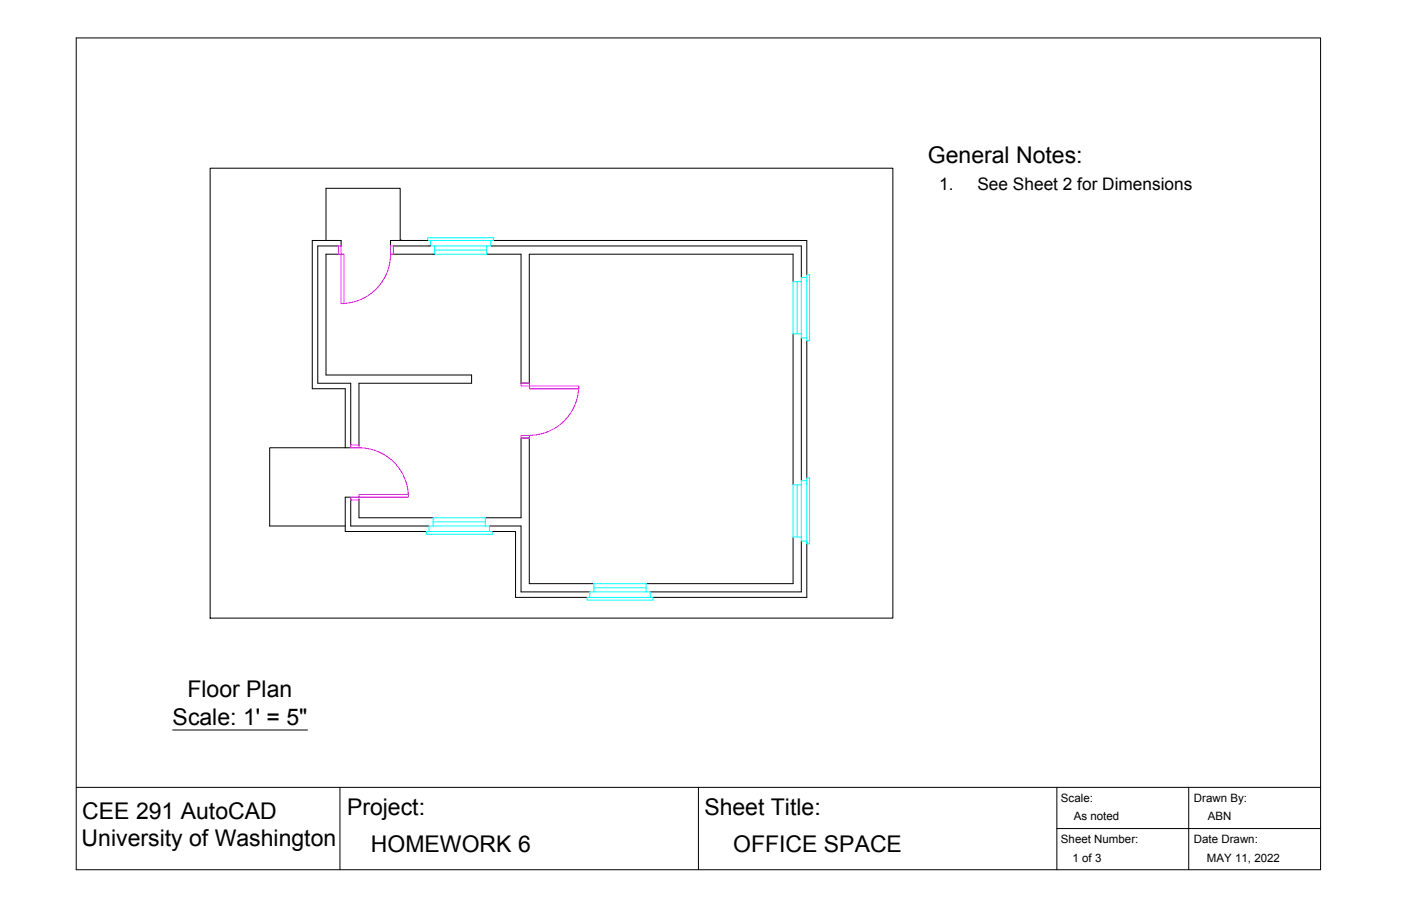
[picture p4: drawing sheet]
<svg xmlns="http://www.w3.org/2000/svg" width="432mm" height="279mm" viewBox="0 0 432 279" stroke-linecap="round" stroke-linejoin="round" font-family="sans-serif">
<!-- layer: Walls -->
<g fill="none" stroke="#000" stroke-width=".31">
<path d="M104.3 75.9h-6.4v42.3h10.2v19M104.3 78.4h-3.8v37.2h44.9v2.6h-34.8v19M105.1 75.9v-1.7h-8.9v45.7h10.2v18.2h1.7M121.2 75.9h11M121.2 78.4h12.3M123.5 74.2h.1M131.4 74.2h-11v1.7M150 78.4h10.6v39.8h2.5v-39.8h81.3v8.5M151.3 75.9h95.7v9.7M152.1 74.2h96.6v10.5M244.4 102.9v46.6M247 104.2v44"/>
<path d="M248.7 105.1v42.3M108.1 154.2v8h24.1M108.1 153.3h-1.7v10.6h25M110.6 154.2v5.5h22.9M149.6 159.7h11v-24.6h2.5v44.9h19.9M150.9 162.2h9.7v20.3h21.2M151.7 163.9h7.2v20.3h22M244.4 165.6v14.4h-45.3M247 166.9v15.6h-46.6M248.7 166.9v17.3h-47.4"/>
</g>
<!-- layer: Windows -->
<g fill="none" stroke="#0ff" stroke-width=".31">
<path d="M132.7 74.2v1.7h1.2M132.7 74.2h-.9v-.9h20.3v.9h-.8M132.7 74.2h17.9M133.9 75.9v2.5h16.1v-2.5M133.9 77.1h16.1M133.9 75.9h16.1M150 74.2h1.3v1.7h-1.3M245.7 86.9v16M247 86.9v-1.3h1.7v1.3M247 86.9h-2.6v16h2.6M247 86.9v16M248.7 85.6v-.9h.8v20.4h-.8v-.9"/>
<path d="M248.7 86.2v18M247 102.9v1.3h1.7M245.7 149.5v16.1M247 149.5v-1.3h1.7v1.3M247 149.5h-2.6v16.1h2.6M247 149.5v16.1M248.7 148.2v-.8h.8v20.3h-.8v-.8M248.7 148.9v18M132.2 163.9h-.8v.9h20.3v-.9h-.8M132.2 163.9h18M133.5 162.2h-1.3v1.7M133.5 162.2v-2.5h16.1v2.5"/>
<path d="M133.5 160.9h16.1M133.5 162.2h16.1M149.6 162.2h1.3v1.7h-1.3M247 165.6v1.3h1.7M181.8 184.2h-.9v.9h20.4v-.9h-.9M181.8 184.2h18M183 182.5h-1.2v1.7M183 182.5v-2.5h16.1v2.5M183 181.3h16.1M183 182.5h16.1M199.1 182.5h1.3v1.7h-1.3"/>
</g>
<!-- layer: Porch and Entrance -->
<path d="M100.5 74.2v-16.1h22.8v16.1M131.4 74.2h.4M132.2 75.9h.5M133.5 78.4h.4M106.4 138.1h-23.3v24.1h23.3" fill="none" stroke="#000" stroke-width=".31"/>
<!-- layer: Doors -->
<path d="M104.3 75.9h.8v2.5h.9v15.2h-.9v-15.2h-.8zM120.4 78.4a15.2 15.2 0 0 1-14.4 15.2M120.4 75.9h.8v2.5h-.8zM160.6 118.2h2.5v.8h15.3v.9h-15.3v-.9h-2.5zM178.3 119.9a15.2 15.2 0 0 1-15.2 14.4M108.1 137.2h2.5v.9h-2.5zM110.6 138.1a15.2 15.2 0 0 1 15.3 14.4M160.6 134.3h2.5v.8h-2.5zM108.1 153.3h2.5v-.8h15.3v.8h-15.3v.9h-2.5z" fill="none" stroke="#f0f" stroke-width=".31"/>
<!-- layer: 0 -->
<path d="M23.5 11.7h383.5v256.5h-383.5zM53.2 225.1h41.6M23.5 242.8h383.5M104.8 242.8v25.4M215.3 242.8v25.4M325.7 242.8v25.4M325.7 255.5h81.3M366.4 242.8v25.4" fill="none" stroke="#000" stroke-width=".31"/>
<!-- layer: VIEWPORT -->
<path d="M64.8 51.9h210.4v138.7h-210.4z" fill="none" stroke="#000" stroke-width=".31"/>
<g font-size="7.1">
<text x="286" y="50.1">General Notes:</text>
<text x="57.8" y="215.1">Floor Plan</text>
<text x="53.2" y="223.6">Scale: 1' = 5&quot;</text>
<text x="107" y="251.3">Project:</text>
<text x="217.1" y="251.4">Sheet Title:</text>
<text x="25.4" y="252.4">CEE 291 AutoCAD</text>
<text x="25.2" y="261">University of Washington</text>
<text x="114.3" y="262.9">HOMEWORK 6</text>
<text x="226" y="262.9">OFFICE SPACE</text>
</g>
<g font-size="5.3">
<text x="289.5" y="58.6">1.</text>
<text x="301.3" y="58.6">See Sheet 2 for Dimensions</text>
</g>
<g font-size="3.5">
<text x="327" y="247.4">Scale:</text>
<text x="368" y="247.4">Drawn By:</text>
<text x="331" y="253">As noted</text>
<text x="372.3" y="253">ABN</text>
<text x="327" y="260.1">Sheet Number:</text>
<text x="368" y="260.1">Date Drawn:</text>
<text x="330.6" y="265.7">1 of 3</text>
<text x="372" y="265.7">MAY 11, 2022</text>
</g>
</svg>
